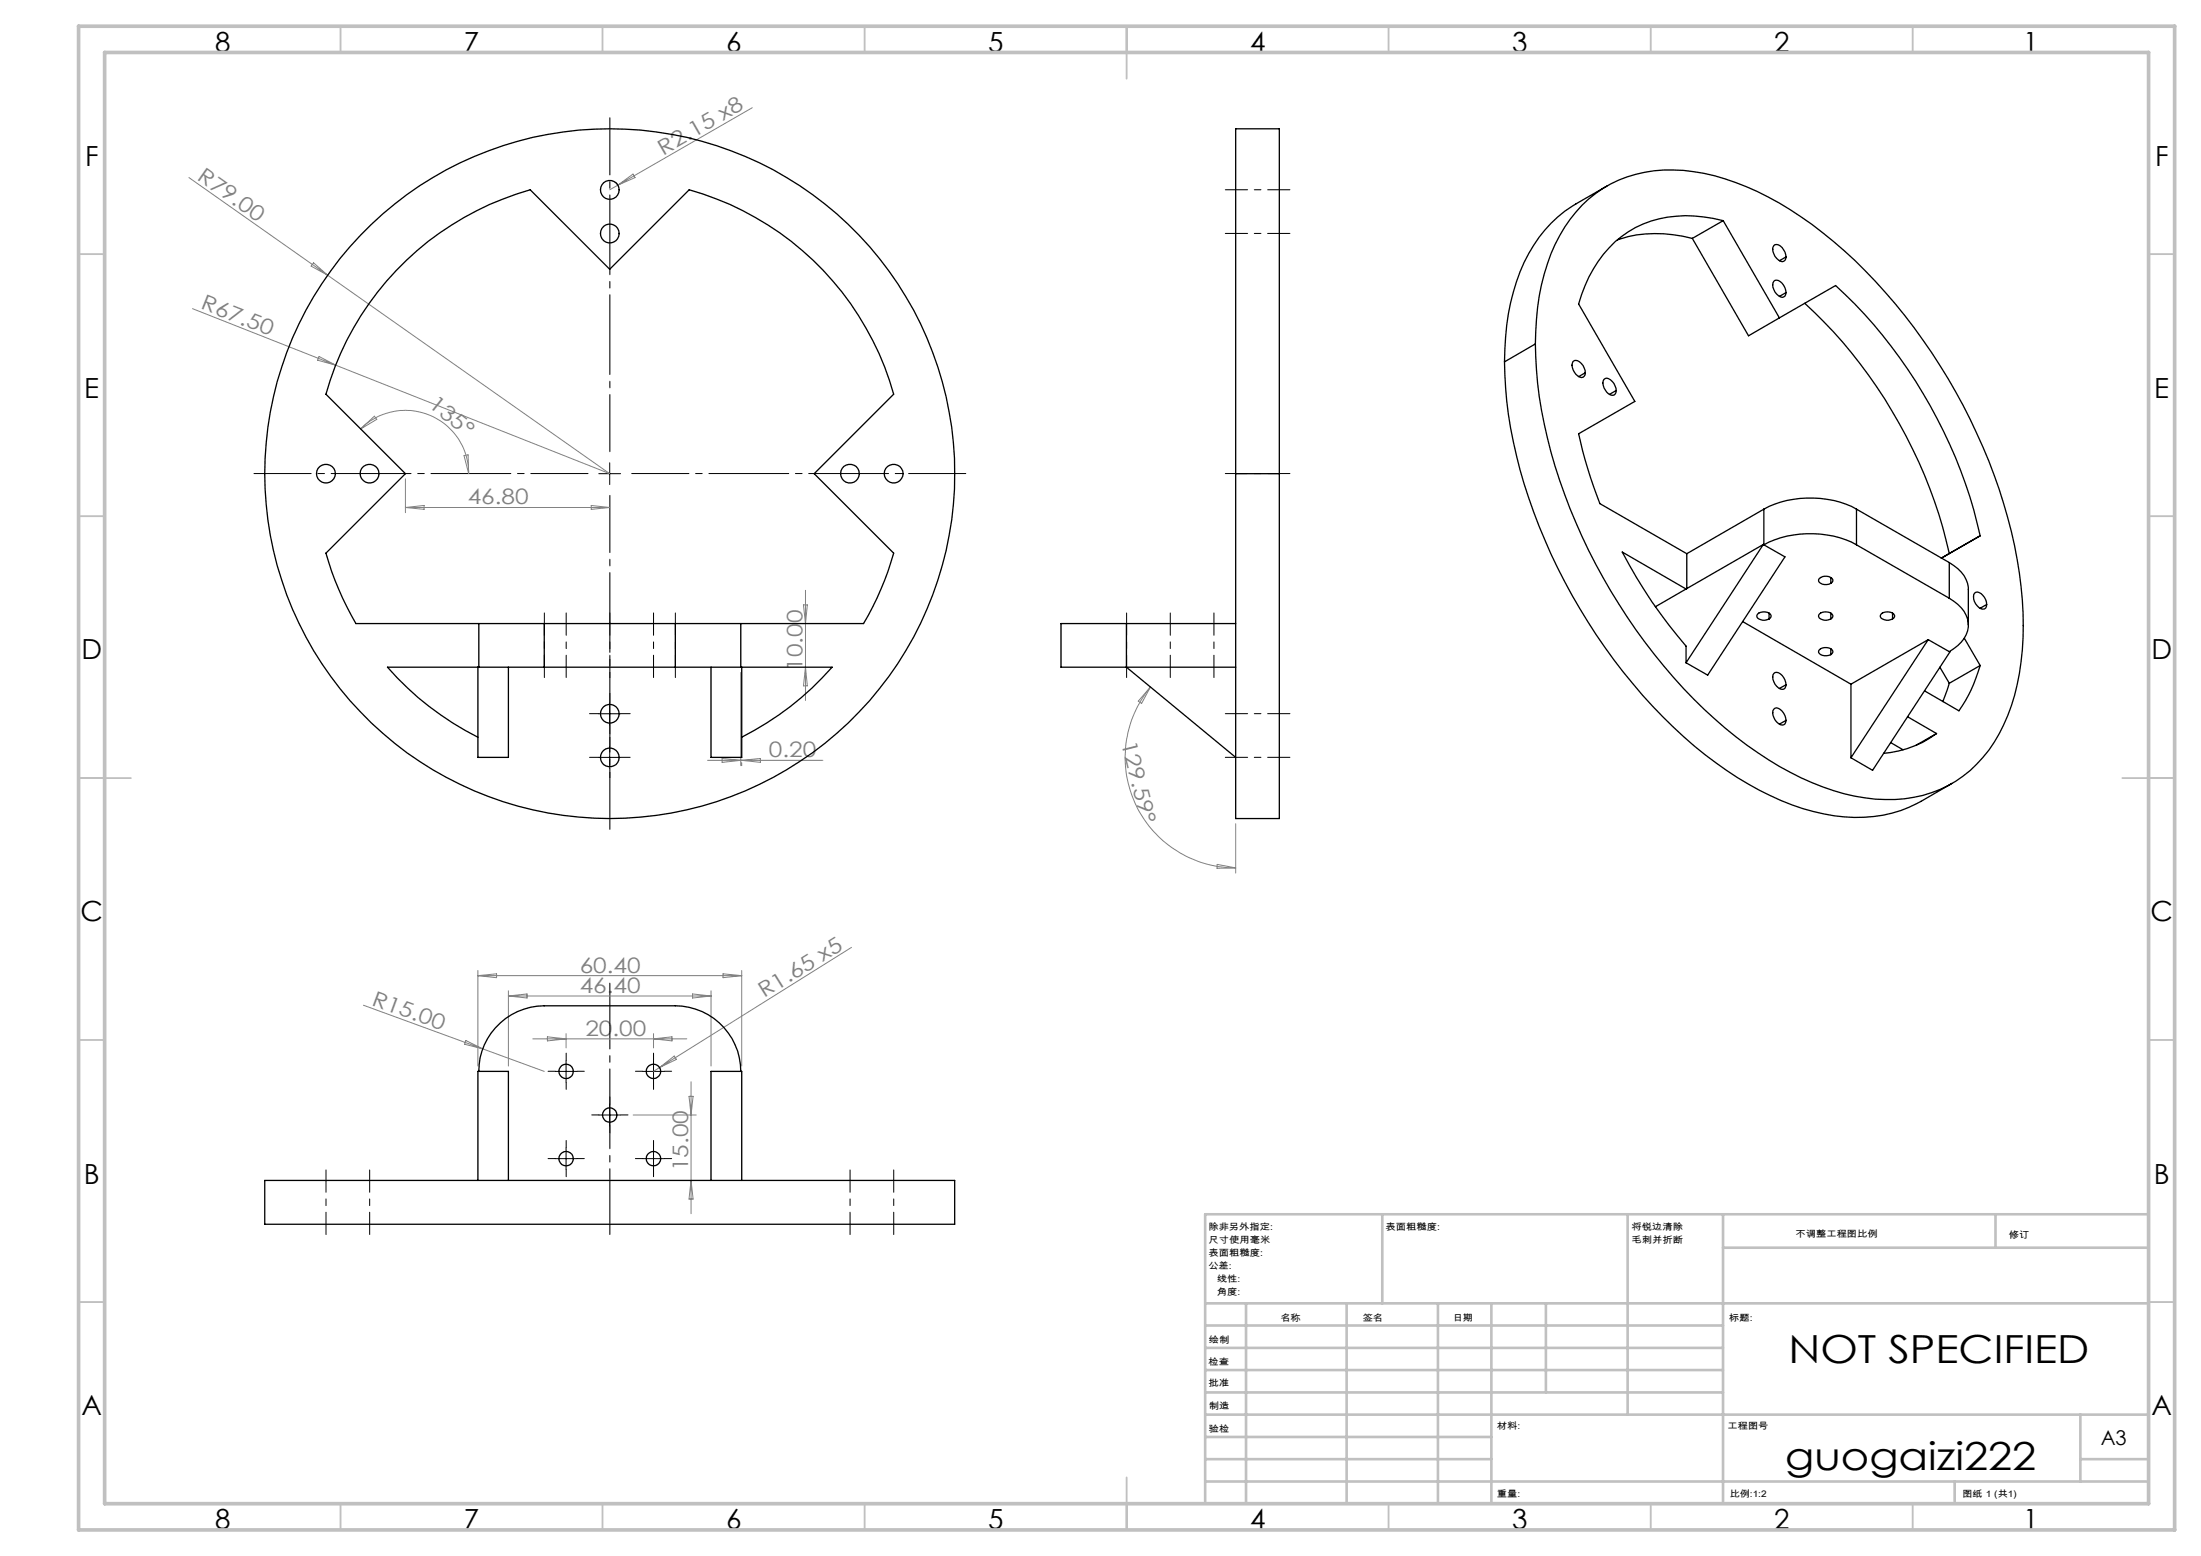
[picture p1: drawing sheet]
<svg xmlns="http://www.w3.org/2000/svg" width="420mm" height="297mm" viewBox="0 0 420 297" stroke-linecap="round" stroke-linejoin="round" font-family="sans-serif">
<g fill="none" stroke="#808080" stroke-width=".19">
<path d="M36.1 33.9l26.4 18.6M117.3 34.7l.6 .7M117.9 35.3l-1.6 .9M117.9 35.3l2.9-2.1 .4 .7zM143.5 20.6l-25.6 14.7M36.7 58.9l27.4 10.8M59.8 50.2l2.7 2.3-3.1-1.7zM62.5 52.5l53.8 37.9-52.2-20.7M60.9 68l3.2 1.7-3.5-.9zM68.8 81.9a12.1 12.1 0 0 1 13.2-2.6 12.1 12.1 0 0 1 7.4 11.1M68.8 81.9l2.6-2.5 .5 .6zM77.4 91.4v6.5"/>
<path d="M77.4 96.9h38.9M77.4 96.9l3.5-.4v.7zM88.5 87l.8-.2 .1 3.6zM112.8 96.5l3.5 .4-3.5 .3zM153.3 115.5h.8l-.4 3.5zM153.7 112.7v21M141.4 128.3v17.9M153.7 127.3l.4 3.6h-.8zM219.5 131.1a21.1 21.1 0 0 0-2.8 22.5 21.1 21.1 0 0 0 19.1 12.1M219.5 131.1l-1.7 3.2-.6-.5zM135 145.1h22M137.8 144.8l3.6 .3-3.6 .4z"/>
<path d="M141.5 145.6v.6M141.5 145.1l3.6-.3v.7zM235.8 157.2v9.4M232.3 165l3.5 .7h-3.6zM69.4 191.9l22.7 8.3M88.9 198.6l3.2 1.6-3.4-.9zM91.2 185.2v18.3M91.2 186.2h50.3M91.2 186.2l3.6-.3v.7zM97 189.1v14.4M97 190.1h38.7M97 190.1l3.6-.4v.8z"/>
<path d="M101.7 198.3h29.4M104.5 197.9l3.5 .4-3.5 .4zM108 197.3v2.7M124.7 197.3v2.7M124.7 198.3l3.5-.4v.8zM132.2 189.7l3.5 .4-3.5 .4zM135.7 189.1v14.4M138 185.9l3.5 .3-3.5 .4zM141.5 185.2v18.3M162.5 180.8l-36.6 23M92.1 200.2l11.8 4.3M120.8 212.8h12.1"/>
<path d="M125.9 203.8l-1.2 .7M125.9 203.8l2.8-2.2 .4 .6zM131.5 209.3h.8l-.4 3.5zM131.9 206.5v25.2M131.9 225.3l.4 3.6h-.8z"/>
</g>
<path d="M116.4 235.6v-47.9" fill="none" stroke="#000" stroke-width=".19" stroke-dasharray="15.2 1.3 1.3 1.3" stroke-dashoffset="2.7"/>
<g fill="none" stroke="#000" stroke-width=".19" stroke-dasharray="15.2 1.3 1.3 1.3" stroke-dashoffset="11">
<path d="M246.1 36.2h-12.3M246.1 44.6h-12.3M246.1 90.4h-12.3M103.9 117v12.3M108 117v12.3M116.4 117v12.3M124.7 117v12.3M223.3 117v12.3M231.6 117v12.3M128.9 129.3v-12.3M215 129.3v-12.3M246.1 136.2h-12.3"/>
<path d="M246.1 144.6h-12.3M62.2 235.6v-12.3M70.5 235.6v-12.3M162.2 235.6v-12.3M170.5 235.6v-12.3"/>
</g>
<g fill="none" stroke="#000" stroke-width=".19" stroke-dasharray="15.2 1.3 1.3 1.3">
<path d="M114.3 136.2h-1.8M116.4 134.1v-1.8M116.4 138.3v1.8M118.5 136.2h1.8M114.3 144.6h-1.8M116.4 142.5v-1.8M116.4 146.6v1.8M118.5 144.6h1.8M106 204.5h-1.4M108 202.4v-1.4M108 206.6v1.3M108 219.1v-1.4"/>
<path d="M110.1 204.5h1.4M114.3 212.8h-1.4M116.4 210.7v-1.3M116.4 214.9v1.4M118.5 212.8h1.3M122.6 204.5h-1.3M124.7 202.4v-1.4M124.7 206.6v1.3M124.7 219.1v-1.4M126.8 204.5h1.4M106 221.1h-1.4M108 223.2v1.4"/>
<path d="M110.1 221.1h1.4M122.6 221.1h-1.3M124.7 223.2v1.4M126.8 221.1h1.4"/>
</g>
<path d="M112.2 90.4h-63.7M116.4 86.2v-63.7M116.4 94.6v63.7M120.5 90.4h63.8" fill="none" stroke="#000" stroke-width=".19" stroke-dasharray="15.2 1.3 1.3 1.3" stroke-dashoffset="4.3"/>
<g fill="none" stroke="#000" stroke-width=".19">
<path d="M114.3 90.4h4.1M116.3 88.3v4.2M114.3 136.2h4.1M116.3 134.2v4.1M114.3 144.6h4.1M116.3 142.5v4.1M105.9 204.5h4.2M108 202.4v4.2M108 219.1v4.1M114.3 212.8h4.1M116.3 210.7v4.2M122.6 204.5h4.2"/>
<path d="M124.7 202.4v4.2M124.7 219.1v4.1M105.9 221.2h4.2M122.6 221.2h4.2"/>
</g>
<g fill="none" stroke="#c0c0c0" stroke-width=".35">
<path d="M65 5v5M115 5v5M165 5v5M215 5v10M265 5v5M315 5v5M365 5v5M15 48.5h5M410 48.5h5M15 98.5h5M410 98.5h5M15 148.5h10"/>
<path d="M405 148.5h10M15 198.5h5M410 198.5h5M15 248.5h5M410 248.5h5M65 287v5M115 287v5M165 287v5M215 282v10M265 287v5M315 287v5M365 287v5"/>
</g>
<g fill="none" stroke="#c0c0c0" stroke-width=".5">
<path d="M263.8 231.8v17M310.6 231.8v38.2M328.8 231.8v55.2M328.8 238.2h81.2M380.8 231.8v6.4M410 231.8h-180v55.2M230 248.8h180M230 257.3h98.8M230 253h98.8M237.8 248.8v38.2M257 248.8v38.2M274.4 248.8v38.2"/>
<path d="M284.6 248.8v38.2M295 248.8v17M230 265.8h98.8M230 261.5h98.8M230 278.5h54.6M230 274.3h54.6M230 270h180M397 278.5h13M397 270v12.8M230 282.8h180M373 282.8v4.2"/>
</g>
<path d="M15 5h400v287h-400zM20 10h390v277h-390z" fill="none" stroke="#c0c0c0" stroke-width=".7"/>
<g fill="none" stroke="#000" stroke-width=".25">
<path d="M301.9 39.2a23.7 23.7 0 0 1 19.3-6.7 48 48 0 0 1 22.5 8.9 98 98 0 0 1 28 30.8 101.6 101.6 0 0 1 14 39.7 53.6 53.6 0 0 1-1.9 22.8 25.8 25.8 0 0 1-12.1 15.3 26.4 26.4 0 0 1-17.8 2 53.8 53.8 0 0 1-20.6-9.8 103.7 103.7 0 0 1-30.2-37.1 92.9 92.9 0 0 1-10-37 45.6 45.6 0 0 1 3.6-21.4 28 28 0 0 1 5.2-7.5zM306.6 35.5a48.7 48.7 0 0 0-9.3 5.9 29.9 29.9 0 0 0-9 16.4 51.7 51.7 0 0 0-1.2 11.3M322.9 45.5a24.6 24.6 0 0 0-14.3 .3M322.9 45.5l10.8 18.6 5.8-3.4M328.8 42.1a23.6 23.6 0 0 0-16.7 1.3 22.2 22.2 0 0 0-10.3 12.8l-.6 1.8 10.8 18.6-10.8 6.2a87.9 87.9 0 0 0 4.1 13.3l16.6 9.6M328.8 42.1l10.7 18.6M328.8 42.1l-5.9 3.4M338.5 53.7a1.29 1.29 0 0 1 1.9 .8 1.52 1.52 0 0 1 0 2.2 2.04 2.04 0 0 1-2.1-1.9v-.8zM338.5 46.9a1.28 1.28 0 0 1 1.9 .8 1.49 1.49 0 0 1 0 2.2 2.04 2.04 0 0 1-2.1-1.9v-.8zM340.8 55.8l-1.3 .8M340.8 49l-1.3 .8M344.4 57.9a94 94 0 0 1 27.6 47.8l-1.5 .8 7.4-4.2a93.4 93.4 0 0 0-27.6-47.8l-10.8 6.2"/>
<path d="M287.1 69.1a91.4 91.4 0 0 0 10.2 39.3 105.2 105.2 0 0 0 28 35.6 57.7 57.7 0 0 0 20.7 10.9 27 27 0 0 0 20.6-1.9l5.9-3.5M293 65.6l-5.9 3.5M300.2 69a1.05 1.05 0 0 1 1.6 .4 2.06 2.06 0 0 1 .5 2.4 1.29 1.29 0 0 1-1.9-.8 2.06 2.06 0 0 1-.2-2zM302.5 71.2l-1.3 .7M306.1 72.4a.82 .82 0 0 1 1.2 .1 2.39 2.39 0 0 1 .9 2.7 1.28 1.28 0 0 1-1.9-.8 2.01 2.01 0 0 1-.2-2zM308.4 74.5l-1.3 .8M235.8 90.4v-65.8h8.3v65.8M235.8 90.4v65.8h8.3v-65.8M235.8 90.4h8.3M336.6 97.2a19.4 19.4 0 0 1 17.7 0M336.6 97.2v6.8M336.6 97.2l-14.7 8.5"/>
<path d="M354.3 97.2v6.8M354.3 97.2l17.7 10.2M91.4 119h12.5M91.4 119h-23.5a59.3 59.3 0 0 1-5.7-13.4l15.2-15.2-15.2-15.2a56.3 56.3 0 0 1 39-39l15.1 15.2 15.2-15.2a56.3 56.3 0 0 1 39 39l-15.1 15.2 15.1 15.2a57.3 57.3 0 0 1-5.7 13.4h-23.4M91.4 119v8.3M103.9 119v8.3M103.9 119h25M128.9 119h12.5M128.9 119v8.3M141.4 119v8.3M214.9 119h-12.4v8.3h12.4M214.9 119h20.9"/>
<path d="M214.9 119v8.3M321.7 112.4l-12.1-7a92 92 0 0 0 12.1 17.9v3.2M321.7 112.4l-5.8 3.4M321.9 105.7v6.7M332.5 118.6l20.7 12M335.4 117.2a1.78 1.78 0 0 1 2.6 .3 1.31 1.31 0 0 1-2 .8 .69 .69 0 0 1-.6-1.1zM336.5 103.9l-14.8 8.5M336.5 103.9l-14.8 22.6M336.5 103.9l.1 .1M336.6 104a19.4 19.4 0 0 1 17.7 0M336.6 104l4 2.3-14.7 22.6-4.2-2.4M337.6 117v1.1"/>
<path d="M347.2 117.2a1.78 1.78 0 0 1 2.5 .3 1.31 1.31 0 0 1-1.9 .8 .69 .69 0 0 1-.6-1.1zM347.2 110.4a1.78 1.78 0 0 1 2.5 .3 1.23 1.23 0 0 1-1.5 .9 .83 .83 0 0 1-.9-.3 .83 .83 0 0 1-.1-.9zM349.4 110.2v1.1M349.4 117v1.1M354.3 104l17.7 10.2M359 117.2a1.77 1.77 0 0 1 2.5 .3 1.31 1.31 0 0 1-1.9 .8 .69 .69 0 0 1-.6-1.1zM361.1 117v1.1M372 114.2a6.7 6.7 0 0 1 3.6 4.7 5.5 5.5 0 0 1-2.8 4.9l-.8 .6M372 107.4a6.7 6.7 0 0 1 3.6 4.7v7.2M372 107.4v6.8M376.8 113.2a.99 .99 0 0 1 1.6 .4 2.15 2.15 0 0 1 .5 2.5 1.05 1.05 0 0 1-1.6-.4 2.15 2.15 0 0 1-.5-2.5zM379.1 115.4l-1.2 .7"/>
<path d="M91.2 127.3v17.3h5.8v-17.3M91.4 127.3h12.5M91.4 127.3h-17.5a57 57 0 0 0 17.3 13.4M103.9 127.3h25M128.9 127.3h12.5M135.7 127.3v17.3h5.8v-17.3M141.4 127.3h17.4a57 57 0 0 1-17.3 13.4M214.9 127.3h20.9M214.9 127.3l20.9 17.3M338.5 135.4a1.29 1.29 0 0 1 1.9 .7 1.52 1.52 0 0 1 0 2.3 2.04 2.04 0 0 1-2.1-1.9v-.9zM338.5 128.5a1.29 1.29 0 0 1 1.9 .8 1.52 1.52 0 0 1 0 2.2 2.04 2.04 0 0 1-2.1-1.8v-.9zM340.8 137.5l-1.3 .7"/>
<path d="M340.8 130.7l-1.3 .7M347.2 124a1.78 1.78 0 0 1 2.5 .3 1.19 1.19 0 0 1-1.5 .9 1.03 1.03 0 0 1-1.2-.9zM349.4 123.8v1.2M353.2 130.6v14M364 136.8l5.5 3.2M367.9 122.1l4.1 2.3M367.9 122.1l-14.7 8.5M367.9 122.1l-14.7 22.5M370.2 127.3l1.8 3.1M372 130.4l-1.3 3.5M372 124.4l.1 .1-14.8 22.5-4.1-2.4M374.8 121.8l3.1 5.2"/>
<path d="M377.9 127a27.7 27.7 0 0 1-4.1 8.7l-6.6-3.8M377.9 127l-5.9 3.4M360.8 141.7l2.3 1.4M369.5 140a19.8 19.8 0 0 1-10.1 3.8M369.5 140l-3.8 2.2M91.4 204.5a12.5 12.5 0 0 1 12.5-12.5h25a12.5 12.5 0 0 1 12.5 12.5M50.5 225.3h131.7v8.4h-131.7zM91.2 225.3v-20.8h5.8v20.8M135.7 225.3v-20.8h5.8v20.8"/>
<circle cx="116.3" cy="36.3" r="1.8"/>
<circle cx="116.3" cy="44.6" r="1.8"/>
<circle cx="62.2" cy="90.4" r="1.8"/>
<circle cx="70.5" cy="90.4" r="1.8"/>
<circle cx="116.3" cy="90.4" r="65.8"/>
<circle cx="162.2" cy="90.4" r="1.8"/>
<circle cx="170.5" cy="90.4" r="1.8"/>
<circle cx="116.4" cy="136.2" r="1.79"/>
<circle cx="116.4" cy="144.6" r="1.79"/>
<circle cx="108" cy="204.5" r="1.38"/>
<circle cx="116.3" cy="212.8" r="1.37"/>
<circle cx="124.7" cy="204.5" r="1.37"/>
<circle cx="108" cy="221.2" r="1.38"/>
<circle cx="124.7" cy="221.2" r="1.36"/>
</g>
<g font-size="7.4">
<text x="341.3" y="260.1">NOT SPECIFIED</text>
<text x="340.7" y="280.5">guogaizi222</text>
</g>
<g font-size="5.3">
<text x="41" y="9.9">8</text>
<text x="88.5" y="9.9">7</text>
<text x="138.5" y="9.9">6</text>
<text x="188.5" y="9.9">5</text>
<text x="238.5" y="9.9">4</text>
<text x="288.5" y="9.9">3</text>
<text x="338.5" y="9.9">2</text>
<text x="386" y="9.9">1</text>
<text x="16.2" y="31.7">F</text>
<text x="411.2" y="31.7">F</text>
<text x="16.1" y="75.9">E</text>
<text x="411.1" y="75.9">E</text>
<text x="15.5" y="125.9">D</text>
<text x="410.5" y="125.9">D</text>
<text x="15.4" y="175.9">C</text>
<text x="410.4" y="175.9">C</text>
<text x="16" y="225.9">B</text>
<text x="411" y="225.9">B</text>
<text x="15.5" y="270.2">A</text>
<text x="410.5" y="270.2">A</text>
<text x="41" y="291.9">8</text>
<text x="88.5" y="291.9">7</text>
<text x="138.5" y="291.9">6</text>
<text x="188.5" y="291.9">5</text>
<text x="238.5" y="291.9">4</text>
<text x="288.5" y="291.9">3</text>
<text x="338.5" y="291.9">2</text>
<text x="386" y="291.9">1</text>
</g>
<g font-size="4.1" fill="#808080">
<text x="126.6" y="29.7" transform="rotate(-30 126.6 29.7)">R2.15 x8</text>
<text x="37.4" y="34.2" transform="rotate(35 37.4 34.2)">R79.00</text>
<text x="38.2" y="58.8" transform="rotate(22 38.2 58.8)">R67.50</text>
<text x="81.6" y="77.5" transform="rotate(39 81.6 77.5)">135°</text>
<text x="89.2" y="96.3">46.80</text>
<text x="153.1" y="128" transform="rotate(-90 153.1 128)">10.00</text>
<text x="214" y="141.7" transform="rotate(76 214 141.7)">129.59°</text>
<text x="146.7" y="144.6">0.20</text>
<text x="110.6" y="185.7">60.40</text>
<text x="70.8" y="191.8" transform="rotate(20 70.8 191.8)">R15.00</text>
<text x="110.6" y="189.5">46.40</text>
<text x="145.8" y="190.6" transform="rotate(-32 145.8 190.6)">R1.65 x5</text>
<text x="111.7" y="197.7">20.00</text>
<text x="131.3" y="223.5" transform="rotate(-90 131.3 223.5)">15.00</text>
</g>
<text font-size="3.9" x="400.9" y="275.8">A3</text>
<g font-size="1.7">
<text x="230.6" y="234.8">除非另外指定:</text>
<text x="230.6" y="237.3">尺寸使用毫米</text>
<text x="230.6" y="239.8">表面粗糙度:</text>
<text x="264.4" y="234.8">表面粗糙度:</text>
<text x="311.3" y="234.7">将锐边清除</text>
<text x="311.3" y="237.2">毛刺并折断</text>
<text x="342.6" y="236.2">不调整工程图比例</text>
<text x="383.3" y="236.4">修订</text>
<text x="230.6" y="242.3">公差:</text>
<text x="232.2" y="244.8">线性:</text>
<text x="232.2" y="247.3">角度:</text>
<text x="230.7" y="256.3">绘制</text>
<text x="244.3" y="252.2">名称</text>
<text x="260" y="252.1">签名</text>
<text x="277.2" y="252.1">日期</text>
<text x="330" y="252.1">标题:</text>
<text x="230.6" y="260.5">检查</text>
<text x="230.6" y="264.5">批准</text>
<text x="230.7" y="269">制造</text>
<text x="230.7" y="273.3">验检</text>
<text x="285.6" y="272.7">材料:</text>
<text x="329.6" y="272.7">工程图号</text>
<text x="285.6" y="285.7">重量:</text>
<text x="330.1" y="285.8">比例:1:2</text>
<text x="374.5" y="285.8">图纸 1 (共1)</text>
</g>
</svg>
